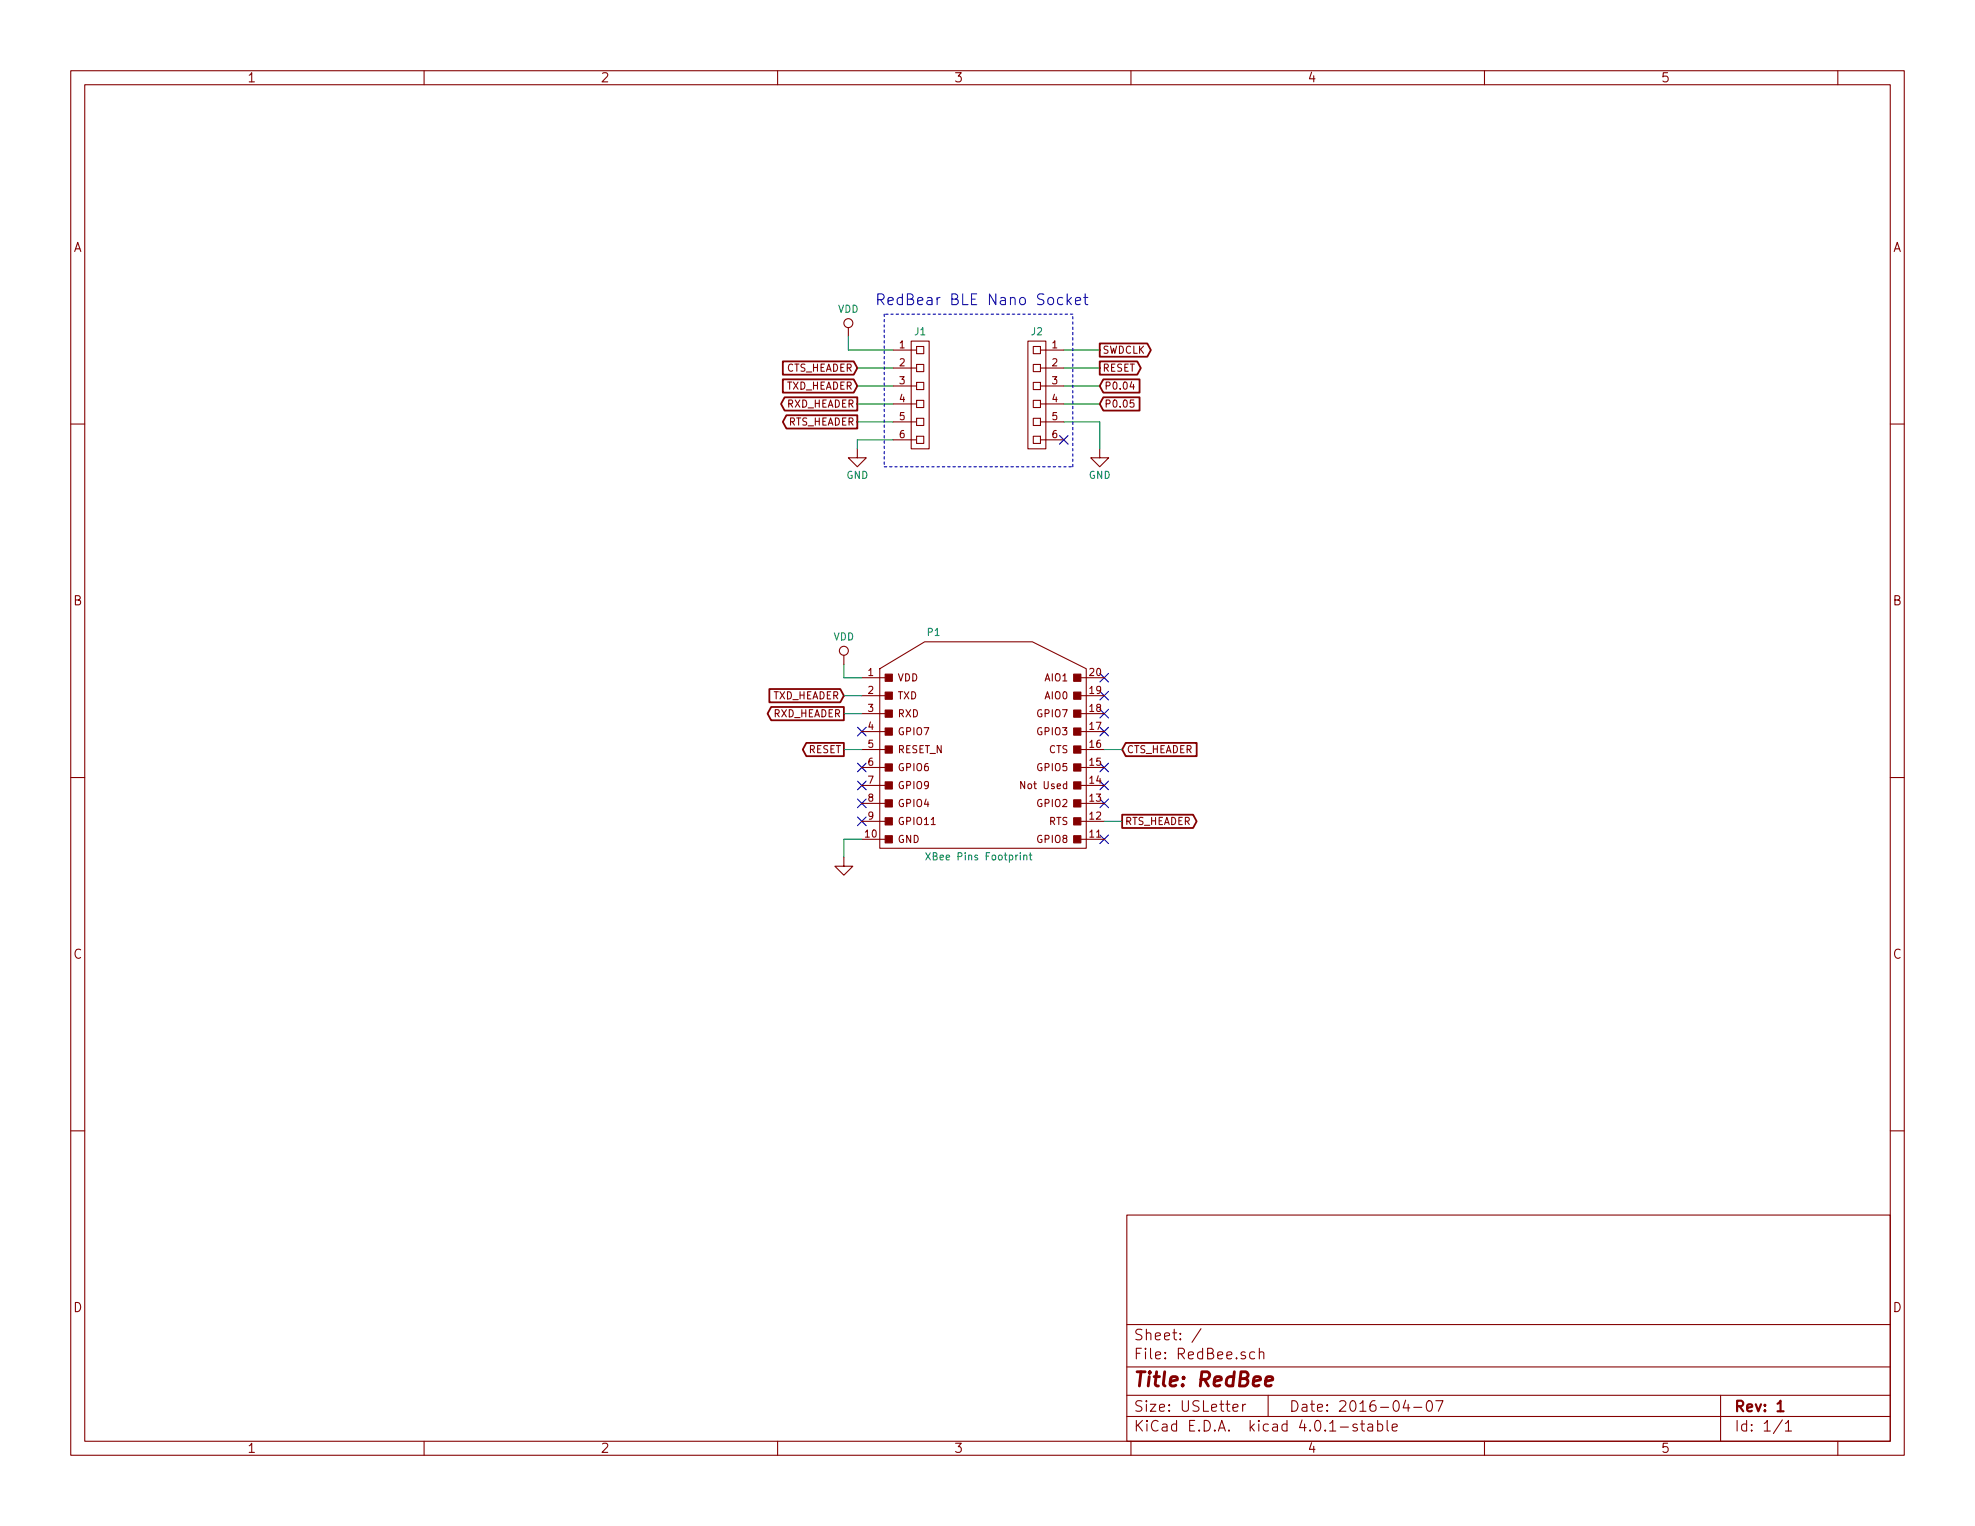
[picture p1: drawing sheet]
EESchema Schematic File Version 2
LIBS:power
LIBS:device
LIBS:transistors
LIBS:conn
LIBS:linear
LIBS:regul
LIBS:74xx
LIBS:cmos4000
LIBS:adc-dac
LIBS:memory
LIBS:xilinx
LIBS:microcontrollers
LIBS:dsp
LIBS:microchip
LIBS:analog_switches
LIBS:motorola
LIBS:texas
LIBS:intel
LIBS:audio
LIBS:interface
LIBS:digital-audio
LIBS:philips
LIBS:display
LIBS:cypress
LIBS:siliconi
LIBS:opto
LIBS:atmel
LIBS:contrib
LIBS:valves
LIBS:Active
LIBS:Atmel_ATtiny
LIBS:Atmel_AVR
LIBS:Batteries_Holders
LIBS:Connector
LIBS:Displays
LIBS:Electromechanical
LIBS:Header
LIBS:Integrated_Circuits
LIBS:NXP_ARM
LIBS:Passive
LIBS:Power_Supplies
LIBS:RF_Modules
LIBS:Terminal_Block
LIBS:Test_Point
LIBS:TI_Luminary
LIBS:TI_MSP430
EELAYER 25 0
EELAYER END
$Descr USLetter 11000 8500
encoding utf-8
Sheet 1 1
Title "RedBee"
Date "2016-04-07"
Rev "1"
Comp ""
Comment1 ""
Comment2 ""
Comment3 ""
Comment4 ""
$EndDescr
Text GLabel 4700 4175 0    40   Output ~ 0
RESET
Text GLabel 4700 3975 0    40   Output ~ 0
RXD_HEADER
Text GLabel 4700 3875 0    40   Input ~ 0
TXD_HEADER
Text GLabel 6250 4175 2    40   Input ~ 0
CTS_HEADER
Text GLabel 6250 4575 2    40   Output ~ 0
RTS_HEADER
NoConn ~ 6150 4375
$Comp
L GND #PWR01
U 1 1
P 4700 4775
F 0 "#PWR01" H 4700 4775 30  0001 C CNN
F 1 "GND" H 4700 4705 30  0001 C CNN
F 2 "" H 4700 4775 60  0000 C CNN
F 3 "" H 4700 4775 60  0000 C CNN
	1    4700 4775
	1    0    0    -1  
$EndComp
NoConn ~ 6150 4675
NoConn ~ 6150 4475
NoConn ~ 6150 4075
NoConn ~ 6150 3975
NoConn ~ 6150 3875
NoConn ~ 6150 3775
NoConn ~ 4800 4075
NoConn ~ 4800 4275
NoConn ~ 4800 4375
NoConn ~ 4800 4475
NoConn ~ 4800 4575
NoConn ~ 6150 4275
$Comp
L HEADER_M_XBEE_PTH P1
U 1 1
P 5450 4225
F 0 "P1" H 5200 4925 40  0000 C CNN
F 1 "XBee Pins Footprint" H 5450 3675 40  0000 C CNN
F 2 "Header:HEADER_XBEE" H 6000 4725 60  0001 C CNN
F 3 "" H 6000 4725 60  0000 C CNN
	1    5450 4225
	1    0    0    -1  
$EndComp
$Comp
L HEADER_F_2.54MM_1R6P_ST_AU_PTH J1
U 1 1
P 5125 2200
F 0 "J1" H 5125 2550 40  0000 C CNN
F 1 "HEADER_F_2.54MM_1R6P_ST_AU_PTH" V 5225 2200 40  0001 C CNN
F 2 "Header:HEADER_F_2.54MM_1R6P_ST_AU_PTH" H 5125 2200 60  0001 C CNN
F 3 "" H 5125 2200 60  0000 C CNN
	1    5125 2200
	1    0    0    -1  
$EndComp
$Comp
L HEADER_F_2.54MM_1R6P_ST_AU_PTH J2
U 1 1
P 5775 2200
F 0 "J2" H 5775 2550 40  0000 C CNN
F 1 "HEADER_F_2.54MM_1R6P_ST_AU_PTH" V 5875 2200 40  0001 C CNN
F 2 "Header:HEADER_F_2.54MM_1R6P_ST_AU_PTH" H 5775 2200 60  0001 C CNN
F 3 "" H 5775 2200 60  0000 C CNN
	1    5775 2200
	-1   0    0    -1  
$EndComp
Wire Wire Line
	4700 3700 4700 3775
Wire Wire Line
	4700 4175 4800 4175
Wire Wire Line
	6150 4175 6250 4175
Wire Wire Line
	6250 4575 6150 4575
Wire Wire Line
	4700 3975 4800 3975
Wire Wire Line
	4800 3875 4700 3875
Wire Wire Line
	4800 4675 4700 4675
Wire Wire Line
	4700 4675 4700 4775
Wire Wire Line
	4700 3775 4800 3775
Text GLabel 6125 2050 2    40   Output ~ 0
RESET
$Comp
L VDD #PWR02
U 1 1
P 4725 1875
F 0 "#PWR02" H 4725 1725 50  0001 C CNN
F 1 "VDD" H 4725 2025 40  0000 C CNN
F 2 "" H 4725 1875 50  0000 C CNN
F 3 "" H 4725 1875 50  0000 C CNN
	1    4725 1875
	1    0    0    -1  
$EndComp
$Comp
L GND #PWR03
U 1 1
P 4775 2500
F 0 "#PWR03" H 4775 2250 50  0001 C CNN
F 1 "GND" H 4775 2350 40  0000 C CNN
F 2 "" H 4775 2500 50  0000 C CNN
F 3 "" H 4775 2500 50  0000 C CNN
	1    4775 2500
	1    0    0    -1  
$EndComp
Wire Wire Line
	4725 1875 4725 1950
Wire Wire Line
	4725 1950 4975 1950
Text GLabel 4775 2050 0    40   Input ~ 0
CTS_HEADER
Text GLabel 4775 2150 0    40   Input ~ 0
TXD_HEADER
Text GLabel 4775 2250 0    40   Output ~ 0
RXD_HEADER
Text GLabel 4775 2350 0    40   Output ~ 0
RTS_HEADER
Wire Wire Line
	4975 2450 4775 2450
Wire Wire Line
	4775 2450 4775 2500
Wire Wire Line
	4975 2350 4775 2350
Wire Wire Line
	4775 2250 4975 2250
Wire Wire Line
	4975 2150 4775 2150
Wire Wire Line
	4775 2050 4975 2050
Text GLabel 6125 1950 2    40   Output ~ 0
SWDCLK
Wire Wire Line
	6125 1950 5925 1950
Wire Wire Line
	5925 2050 6125 2050
Text GLabel 6125 2150 2    40   Input ~ 0
P0.04
Text GLabel 6125 2250 2    40   Input ~ 0
P0.05
$Comp
L GND #PWR04
U 1 1
P 6125 2500
F 0 "#PWR04" H 6125 2250 50  0001 C CNN
F 1 "GND" H 6125 2350 40  0000 C CNN
F 2 "" H 6125 2500 50  0000 C CNN
F 3 "" H 6125 2500 50  0000 C CNN
	1    6125 2500
	1    0    0    -1  
$EndComp
Wire Wire Line
	6125 2500 6125 2350
Wire Wire Line
	6125 2350 5925 2350
Wire Wire Line
	5925 2250 6125 2250
Wire Wire Line
	6125 2150 5925 2150
Wire Notes Line
	4925 1750 4925 2600
Wire Notes Line
	4925 2600 5975 2600
Wire Notes Line
	5975 2600 5975 1750
Wire Notes Line
	5975 1750 4925 1750
Text Notes 4875 1700 0    60   ~ 0
RedBear BLE Nano Socket
NoConn ~ 5925 2450
$Comp
L VDD #PWR05
U 1 1
P 4700 3700
F 0 "#PWR05" H 4700 3550 50  0001 C CNN
F 1 "VDD" H 4700 3850 40  0000 C CNN
F 2 "" H 4700 3700 50  0000 C CNN
F 3 "" H 4700 3700 50  0000 C CNN
	1    4700 3700
	1    0    0    -1  
$EndComp
$EndSCHEMATC
